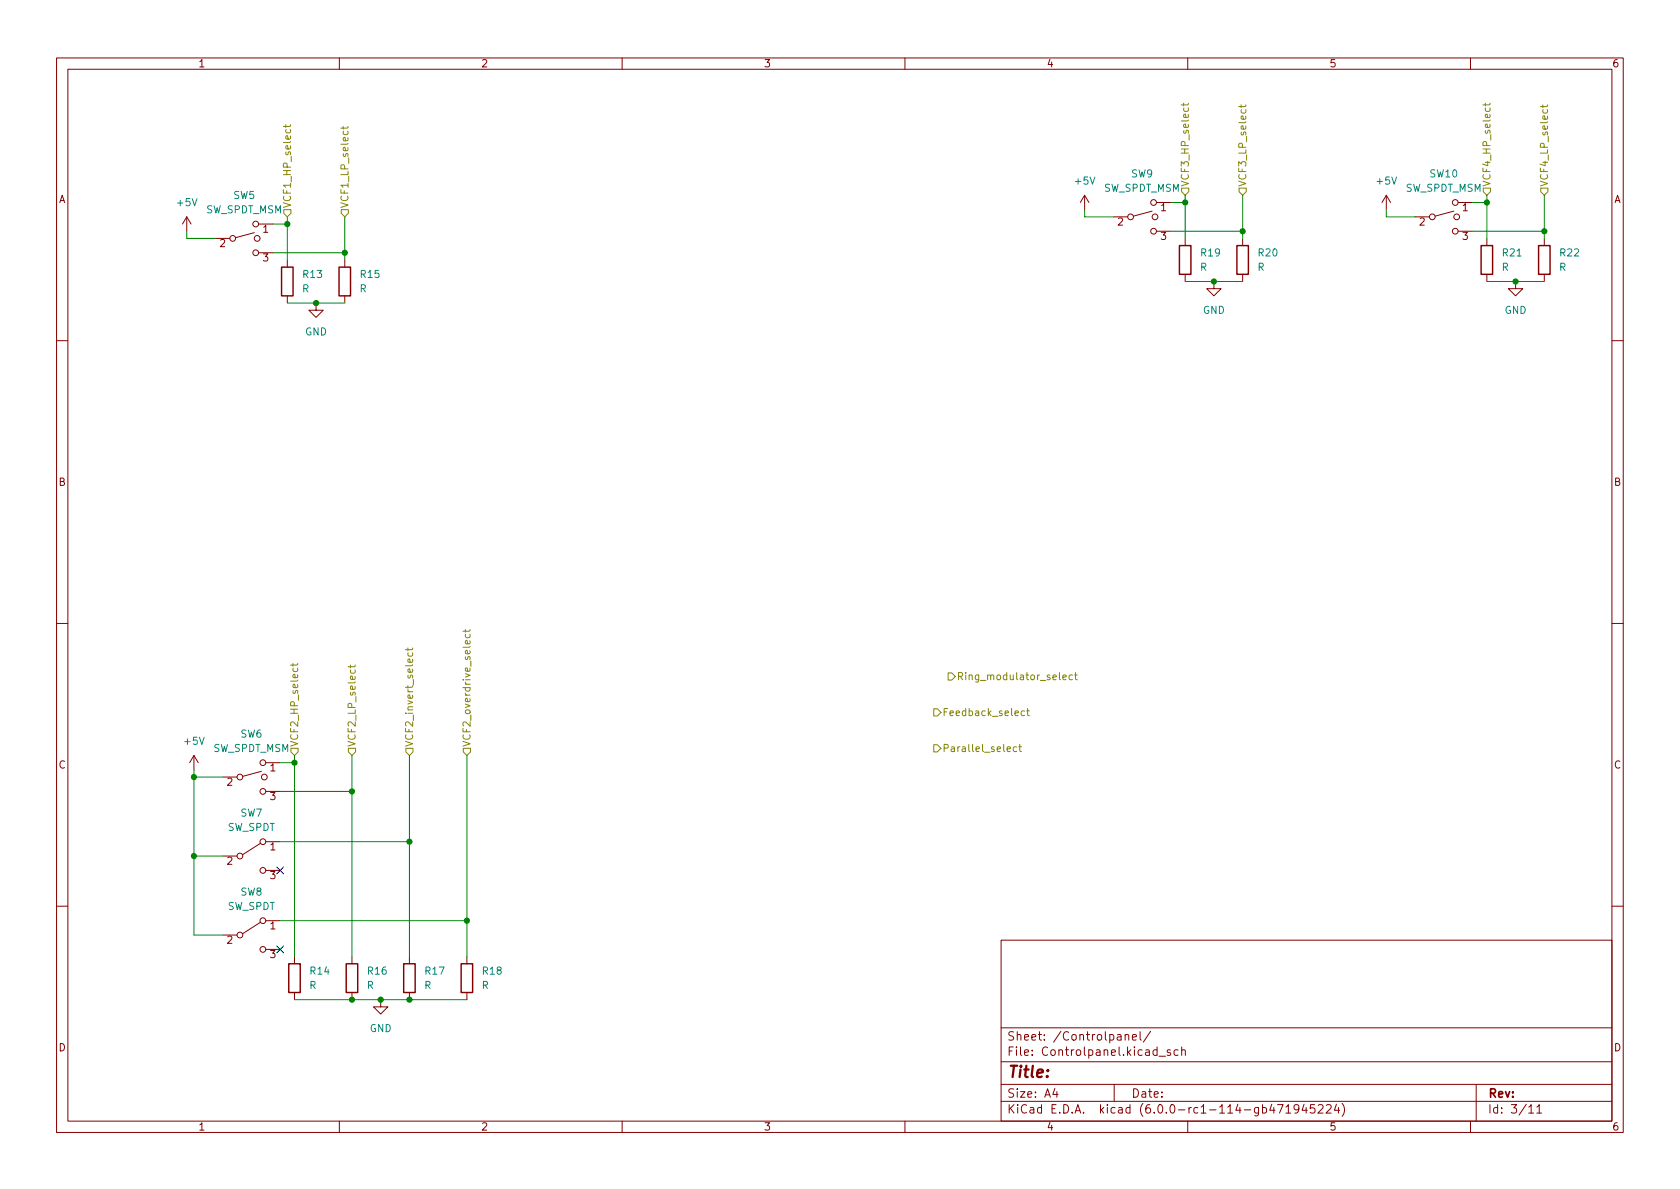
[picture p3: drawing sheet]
<svg xmlns="http://www.w3.org/2000/svg" width="297mm" height="210mm" viewBox="0 0 297 210" stroke-linecap="round" stroke-linejoin="round" font-family="sans-serif">
<g fill="none" stroke="#840000" stroke-width=".18">
<path d="M10 10.2h277v190.1h-277zM12 12.2h273v186.1h-273zM60 10.2v2M110 10.2v2M160 10.2v2M210 10.2v2M260 10.2v2M33 38.3l-.7 1.3M33 38.3v2.6M33 38.3l.8 1.3M45.7 39.6h2.6M191.8 34.5l-.8 1.3"/>
<path d="M191.8 34.5v2.6M191.8 34.5l.7 1.3M196.8 38.3h2.6M203.7 37.3l-3.3 .9M204.5 35.8h2.5M245.1 34.5l-.8 1.3M245.1 34.5v2.6M245.1 34.5l.8 1.3M250.2 38.3h2.5M257 37.3l-3.3 .9M257.8 35.8h2.5M38.1 42.2h2.5"/>
<path d="M45 41.1l-3.3 .9M45.7 44.7h2.6M50.8 46v1.2M50.8 52.3v1.3M55.9 53.6v1.3h1.2l-1.2 1.2-1.3-1.2h1.3M61 46v1.2M61 52.3v1.3M204.5 40.9h2.5M209.5 42.2v1.2M209.5 48.5v1.3M214.6 49.8v1.2h1.3l-1.3 1.3-1.2-1.3h1.2M219.7 42.2v1.2"/>
<path d="M219.7 48.5v1.3M257.8 40.9h2.5M262.9 42.2v1.2M262.9 48.5v1.3M268 49.8v1.2h1.2l-1.2 1.3-1.3-1.3h1.3M273 42.2v1.2M273 48.5v1.3M10 60.2h2M285 60.2h2M10 110.2h2M285 110.2h2M34.3 133.6l-.8 1.3"/>
<path d="M34.3 133.6v2.5M34.3 133.6l.8 1.3M39.4 137.4h2.5M46.2 136.4l-3.3 .9M47 134.9h2.5M47 139.9h2.5M39.4 151.4h2.5M46.1 149.1l-3.2 2M47 148.8h2.5M47 153.9h2.5M10 160.2h2M39.4 165.3h2.5"/>
<path d="M46.1 163.1l-3.2 2M47 162.8h2.5M47 167.9h2.5M52.1 169.2v1.2M52.1 175.5v1.3M62.2 169.2v1.2M62.2 175.5v1.3M67.3 176.8v1.2h1.3l-1.3 1.3-1.3-1.3h1.3M72.4 169.2v1.2M72.4 175.5v1.3M82.5 169.2v1.2M82.5 175.5v1.3"/>
<path d="M177 166.3h108v32h-108zM285 160.2h2M60 198.3v2M110 198.3v2M160 198.3v2M177 194.8h108M177 191.8h108M177 187.8h108M177 181.8h108M186.5 192.5l-.4 1h1M186.9 193v1M197 191.8v3"/>
<path d="M198.9 183.1l.2-.2 .4 .1 .1 .9M198.9 182.9v1M200.2 183.4l.7-.1v-.3l-.5-.1-.2 .2 .1 .8h.6M201.6 182.4v1.3l.2 .2M203.4 182.4l-1.3 1.9M204.9 186.8h1.2M206.9 185.7l-.3-.1-.2 .2v.3l.5 .1v.4h-.5M208.3 185.7l-.4-.1-.3 .3v.4l.1 .3h.6M208.9 185.8l.2-.2 .4 .1 .1 .9M208.9 185.1v1.5M210 198.3v2M224.9 195.3l-.4 1h.9"/>
<path d="M225.2 195.8v1M225.9 195.3h1l-.7 1.5M227.4 195.8l.4-.5v1.5M227.4 196.8h.8M229.6 196l-.2 .3h-.3l-.3-.3 .1-.6 .5-.1 .2 .2a.99 .99 0 0 1-.4 1.3h-.3M230.6 195.3l-.4 1h.9M230.9 195.8v1M232.4 195.3h-.7l-.1 .7 .3-.1 .5 .1 .1 .2-.1 .5-.2 .1-.6-.1M233.1 195.5l.5-.2 .3 .2v.3l-.9 1h.9M234.5 195.5l.6-.2 .2 .2 .1 .3-1 1h1M236.3 195.3l-.4 1h1M236.6 195.8v1"/>
<path d="M237.3 195.1a1.72 1.72 0 0 1 0 2.3M260 198.3v2M261 191.8v6.5M270.3 195.8l.4-.5v1.5M270.3 196.8h.9M271.7 195.8l.5-.5v1.5M271.7 196.8h.9"/>
<circle cx="45.2" cy="39.6" r=".51"/>
<circle cx="199.9" cy="38.3" r=".51"/>
<circle cx="204" cy="35.8" r=".51"/>
<circle cx="204.2" cy="38.3" r=".51"/>
<circle cx="253.2" cy="38.3" r=".51"/>
<circle cx="257.3" cy="35.8" r=".51"/>
<circle cx="257.6" cy="38.3" r=".51"/>
<circle cx="41.1" cy="42.2" r=".51"/>
<circle cx="45.2" cy="44.7" r=".51"/>
<circle cx="45.5" cy="42.2" r=".51"/>
<circle cx="204" cy="40.9" r=".51"/>
<circle cx="257.3" cy="40.9" r=".51"/>
<circle cx="42.4" cy="137.4" r=".51"/>
<circle cx="46.5" cy="139.9" r=".51"/>
<circle cx="46.5" cy="134.9" r=".51"/>
<circle cx="46.7" cy="137.4" r=".51"/>
<circle cx="42.4" cy="151.4" r=".51"/>
<circle cx="46.5" cy="148.8" r=".51"/>
<circle cx="46.5" cy="153.9" r=".51"/>
<circle cx="42.4" cy="165.3" r=".51"/>
<circle cx="46.5" cy="167.9" r=".51"/>
<circle cx="46.5" cy="162.8" r=".51"/>
</g>
<path d="M49.8 47.2h2v5.1h-2zM59.9 47.2h2.1v5.1h-2.1zM208.5 43.4h2.1v5.1h-2.1zM218.7 43.4h2v5.1h-2zM261.9 43.4h2v5.1h-2zM272 43.4h2.1v5.1h-2.1zM51.1 170.4h2v5.1h-2zM61.2 170.4h2v5.1h-2zM71.4 170.4h2v5.1h-2zM81.5 170.4h2.1v5.1h-2.1z" fill="none" stroke="#840000" stroke-width=".25"/>
<g fill="none" stroke="#848400" stroke-width=".18">
<path d="M209.3 18.2v.5M210.1 18.2l-.2 .3h-1M219.4 18.5v.5M220.3 18.5l-.2 .4h-1.1M262.6 18.2v.5M263.5 18.2l-.2 .3h-1.1M272.8 18.5v.5M273.6 18.5l-.2 .4h-1M50.2 37.1h1.2v.6l-.6 .6-.6-.6zM50.5 22.1v.4M51.4 22.1l-.2 .3h-1.1M60.3 37.1h1.3v.6l-.6 .6-.7-.6z"/>
<path d="M60.7 22.4v.4M61.5 22.4l-.1 .3h-1.1M208.9 33.3h1.3v.6l-.7 .6-.6-.6zM219.1 33.3h1.2v.6l-.6 .6-.6-.6zM262.3 33.3h1.2v.6l-.6 .6-.6-.6zM272.4 33.3h1.3v.6l-.7 .6-.6-.6zM51.8 117.3v.5M52.6 117.3l-.1 .3h-1.1M62 117.6v.5M62.8 117.6l-.2 .3h-1.1M72.1 114.6v.5M72.2 115.4l-.1 .4 .3 .2 .5-.1v-.5"/>
<path d="M73 114.6l-.2 .3h-1.1M82.3 111.3v.5M82.3 112.2v.3l.2 .3 .6-.2v-.4M83.1 111.3l-.2 .3h-1M167.6 119h.7l.6 .6-.6 .7h-.7zM187.9 119.8l.6-.1v-.3h-.4l-.2 .1 .1 .6h.5M189.6 119.4h-.3l-.3 .2 .1 .5h.5M190 119.4h.5M190.2 118.9v1.1l.3 .2M51.4 132.3h1.3v.7l-.6 .6-.7-.6zM61.6 132.3h1.3v.7l-.7 .6-.6-.6zM71.8 132.3h1.2v.7l-.6 .6-.6-.6z"/>
<path d="M81.9 132.3h1.3v.7l-.7 .6-.6-.6zM165.1 125.3h.6l.7 .7-.7 .6h-.6zM165.1 131.7h.6l.7 .6-.7 .7h-.6zM178.1 132.5l.6-.1-.1-.3h-.4l-.1 .1v.6h.5M179.8 132.1h-.4l-.2 .2 .1 .5h.5M180.1 132.1h.5M180.3 131.6v1.1l.3 .2M181.2 125.8l-.4-.1-.3 .2 .2 .6h.5M181.5 125.7h.5M181.7 125.3v1.1l.3 .2"/>
</g>
<g fill="none" stroke="#008400" stroke-width=".18">
<path d="M48.3 39.6h2.5M50.8 38.3v7.7M61 38.3v7.7M191.8 37.1v1.2h5M207 35.8h2.5M209.5 34.5v7.7M219.7 34.5v7.7M245.1 37.1v1.2h5.1M260.3 35.8h2.6M262.9 34.5v7.7M273 34.5v7.7M33 40.9v1.3h5.1"/>
<path d="M48.3 44.7h12.7M50.8 53.6h10.2M207 40.9h12.7M209.5 49.8h10.2M260.3 40.9h12.7M262.9 49.8h10.1M34.3 136.1v29.2h5.1M34.3 137.4h5.1M49.5 139.9h12.7M49.5 134.9h2.6M52.1 133.6v35.6M62.2 133.6v35.6"/>
<path d="M72.4 133.6v35.6M82.5 133.6v35.6M34.3 151.4h5.1M49.5 148.8h22.9M49.5 162.8h33M52.1 176.8h30.4"/>
</g>
<path d="M48.9 153.3l1.2 1.2M50.1 153.3l-1.2 1.2M48.9 167.3l1.2 1.2M50.1 167.3l-1.2 1.2" fill="none" stroke="#000084" stroke-width=".18"/>
<g fill="#008400" stroke="#008400" stroke-width=".18">
<circle cx="273" cy="40.9" r=".46"/>
<circle cx="262.9" cy="35.8" r=".46"/>
<circle cx="209.5" cy="35.8" r=".46"/>
<circle cx="214.6" cy="49.8" r=".46"/>
<circle cx="268" cy="49.8" r=".46"/>
<circle cx="82.5" cy="162.8" r=".46"/>
<circle cx="219.7" cy="40.9" r=".46"/>
<circle cx="72.4" cy="176.8" r=".46"/>
<circle cx="62.2" cy="139.9" r=".46"/>
<circle cx="72.4" cy="148.8" r=".46"/>
<circle cx="62.2" cy="176.8" r=".46"/>
<circle cx="67.3" cy="176.8" r=".46"/>
<circle cx="34.3" cy="151.4" r=".46"/>
<circle cx="55.9" cy="53.6" r=".46"/>
<circle cx="50.8" cy="39.6" r=".46"/>
<circle cx="34.3" cy="137.4" r=".46"/>
<circle cx="52.1" cy="134.9" r=".46"/>
<circle cx="61" cy="44.7" r=".46"/>
</g>
<text font-size="2.8" fill="#840000" x="178" y="190.6">Title:</text>
<g font-size="2.1" fill="#840000">
<text x="178" y="184">Sheet: /Controlpanel/</text>
<text x="178" y="186.7">File: Controlpanel.kicad_sch</text>
<text x="178" y="196.9">KiCad E.D.A. kicad (6.0.0-rc1-114-gb471945224)</text>
<text x="178" y="194.1">Size: A4</text>
<text x="200" y="194.1">Date:</text>
<text x="263" y="194.1">Rev:</text>
<text x="263" y="196.9">Id: 3/11</text>
</g>
<g font-size="1.8" fill="#840000">
<text x="35" y="11.9">1</text>
<text x="85" y="11.9">2</text>
<text x="135" y="11.9">3</text>
<text x="185" y="11.9">4</text>
<text x="235" y="11.9">5</text>
<text x="285" y="11.9">6</text>
<text x="10.3" y="35.9">A</text>
<text x="285.3" y="35.9">A</text>
<text x="46.5" y="41.1">1</text>
<text x="197.6" y="39.9">2</text>
<text x="205.2" y="37.3">1</text>
<text x="251" y="39.9">2</text>
<text x="258.6" y="37.3">1</text>
<text x="38.9" y="43.7">2</text>
<text x="46.5" y="46.2">3</text>
<text x="205.2" y="42.4">3</text>
<text x="258.6" y="42.4">3</text>
<text x="10.3" y="85.9">B</text>
<text x="285.3" y="85.9">B</text>
<text x="10.3" y="135.9">C</text>
<text x="47.8" y="136.4">1</text>
<text x="285.3" y="135.9">C</text>
<text x="40.1" y="138.9">2</text>
<text x="47.8" y="141.5">3</text>
<text x="40.1" y="152.9">2</text>
<text x="47.8" y="150.4">1</text>
<text x="47.8" y="155.4">3</text>
<text x="40.1" y="166.9">2</text>
<text x="47.8" y="164.3">1</text>
<text x="47.8" y="169.4">3</text>
<text x="10.3" y="185.9">D</text>
<text x="285.3" y="185.9">D</text>
<text x="35" y="199.9">1</text>
<text x="85" y="199.9">2</text>
<text x="135" y="199.9">3</text>
<text x="185" y="199.9">4</text>
<text x="235" y="199.9">5</text>
<text x="285" y="199.9">6</text>
</g>
<g font-size="1.8" fill="#008484">
<text x="41.3" y="35.2">SW5</text>
<text x="190.2" y="32.6">+5V</text>
<text x="195.1" y="33.9">SW_SPDT_MSM</text>
<text x="200" y="31.4">SW9</text>
<text x="243.5" y="32.6">+5V</text>
<text x="248.4" y="33.9">SW_SPDT_MSM</text>
<text x="252.9" y="31.4">SW10</text>
<text x="31.4" y="36.4">+5V</text>
<text x="36.3" y="37.7">SW_SPDT_MSM</text>
<text x="212.2" y="47.9">R</text>
<text x="212.4" y="45.3">R19</text>
<text x="222.3" y="47.9">R</text>
<text x="222.6" y="45.3">R20</text>
<text x="265.5" y="47.9">R</text>
<text x="265.7" y="45.3">R21</text>
<text x="275.7" y="47.9">R</text>
<text x="275.9" y="45.3">R22</text>
<text x="53.4" y="51.7">R</text>
<text x="53.6" y="49.1">R13</text>
<text x="63.6" y="51.7">R</text>
<text x="63.8" y="49.1">R15</text>
<text x="53.9" y="59.3">GND</text>
<text x="212.7" y="55.5">GND</text>
<text x="266" y="55.5">GND</text>
<text x="32.7" y="131.7">+5V</text>
<text x="42.5" y="130.4">SW6</text>
<text x="37.6" y="133">SW_SPDT_MSM</text>
<text x="40.2" y="146.9">SW_SPDT</text>
<text x="42.5" y="144.4">SW7</text>
<text x="40.2" y="160.9">SW_SPDT</text>
<text x="42.5" y="158.4">SW8</text>
<text x="54.9" y="172.3">R14</text>
<text x="65.1" y="172.3">R16</text>
<text x="75.2" y="172.3">R17</text>
<text x="85.4" y="172.3">R18</text>
<text x="54.7" y="174.9">R</text>
<text x="64.8" y="174.9">R</text>
<text x="75" y="174.9">R</text>
<text x="85.2" y="174.9">R</text>
<text x="65.3" y="182.5">GND</text>
</g>
<g font-size="1.8" fill="#848400">
<text x="210.2" y="33.1" transform="rotate(-90 210.2 33.1)">VCF3_HP_select</text>
<text x="220.3" y="33.1" transform="rotate(-90 220.3 33.1)">VCF3_LP_select</text>
<text x="263.5" y="33.1" transform="rotate(-90 263.5 33.1)">VCF4_HP_select</text>
<text x="273.7" y="33.1" transform="rotate(-90 273.7 33.1)">VCF4_LP_select</text>
<text x="51.4" y="36.9" transform="rotate(-90 51.4 36.9)">VCF1_HP_select</text>
<text x="61.6" y="36.9" transform="rotate(-90 61.6 36.9)">VCF1_LP_select</text>
<text x="169.1" y="120.3">Ring_modulator_select</text>
<text x="166.6" y="126.6">Feedback_select</text>
<text x="52.7" y="132.1" transform="rotate(-90 52.7 132.1)">VCF2_HP_select</text>
<text x="62.9" y="132.1" transform="rotate(-90 62.9 132.1)">VCF2_LP_select</text>
<text x="73" y="132.1" transform="rotate(-90 73 132.1)">VCF2_invert_select</text>
<text x="83.2" y="132.1" transform="rotate(-90 83.2 132.1)">VCF2_overdrive_select</text>
<text x="166.6" y="133">Parallel_select</text>
</g>
</svg>
